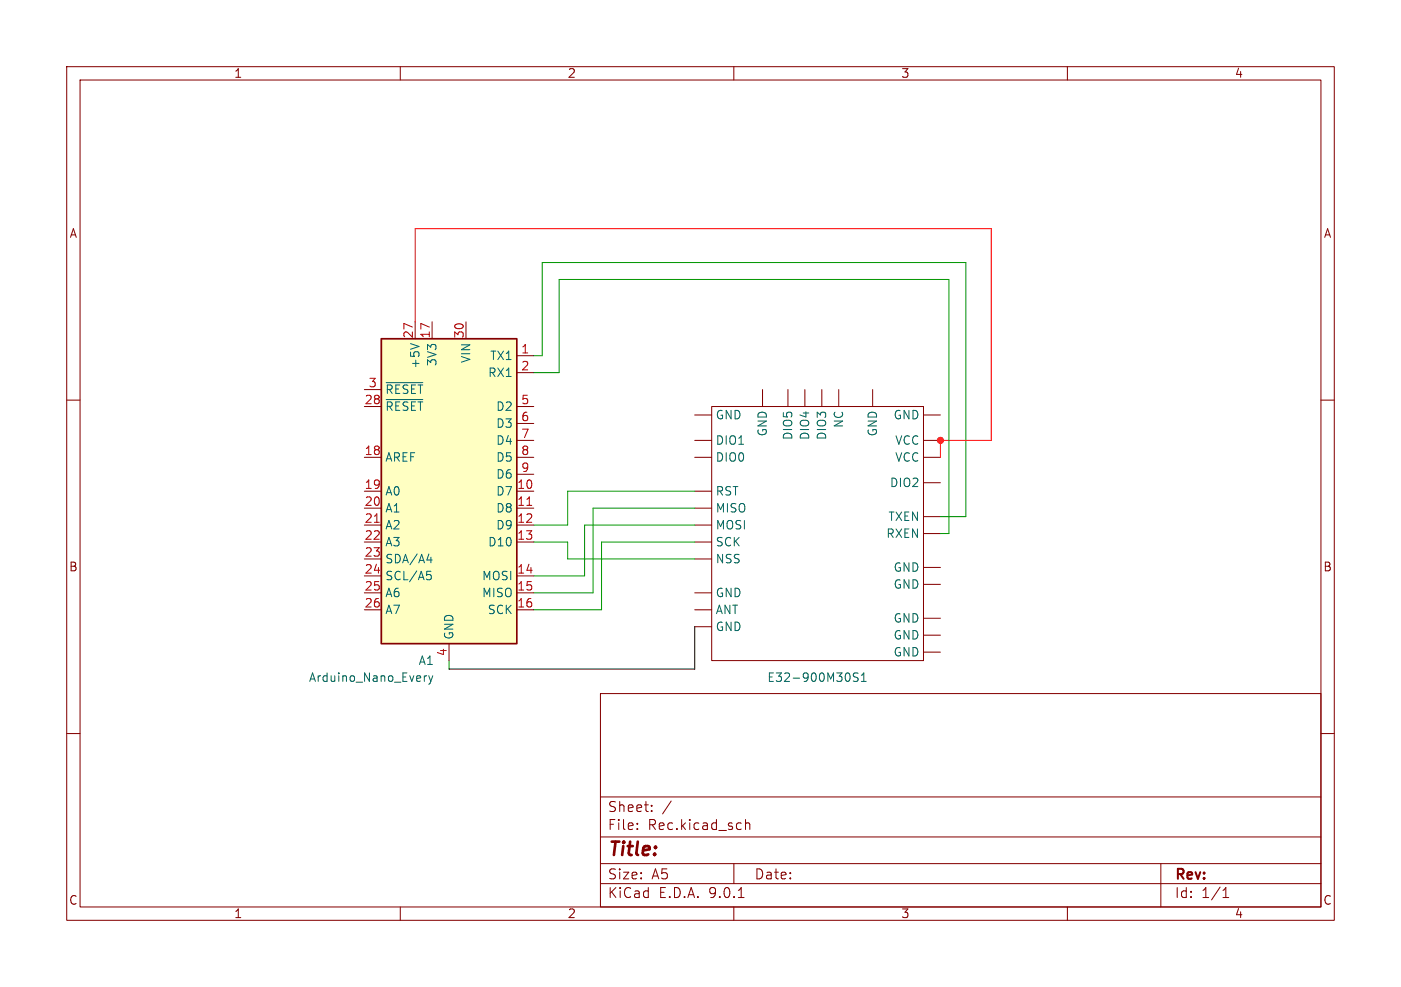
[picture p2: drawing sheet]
<svg xmlns="http://www.w3.org/2000/svg" width="210mm" height="148mm" viewBox="0 0 210 148" stroke-linecap="round" stroke-linejoin="round" font-family="sans-serif">
<g fill="none" stroke="#840000" stroke-width=".15">
<path d="M10 10h190v128h-190zM12 12h186v124h-186zM60 10v2M110 10v2M160 10v2M10 60h2M198 60h2M10 110h2M90 104h108v32h-108zM90 119.5h108M198 110h2M60 136v2"/>
<path d="M90 132.5h108M90 129.5h108M90 125.5h108M95.5 124.2v.2M95.5 123.5v.1M97.7 121.5v.2M97.7 120.8v.1M100.6 120.1l-1.3 1.9M110 136v2M110 129.5v3M110.7 134.6h.8M111.8 122.9v1.5"/>
<path d="M111.8 123.5a.37 .37 0 0 1 .6 .1v.8M160 136v2M174 129.5v6.5M183.3 134.6h.9M183.3 133.5l.5-.4v1.5"/>
</g>
<path d="M57.1 50.8h20.4v45.7h-20.4z" fill="#ffffc2"/>
<path d="M57.1 50.8h20.4v45.7h-20.4z" fill="none" stroke="#840000" stroke-width=".25"/>
<g fill="none" stroke="#840000" stroke-width=".15">
<path d="M54.6 58.4h2.5M62.2 48.3v2.5M64.8 48.3v2.5M69.8 48.3v2.5M77.5 53.3h2.5M77.5 55.9h2.5M114.3 58.4v2.6M118.1 58.4v2.6M120.6 58.4v2.6M123.2 58.4v2.6M125.7 58.4v2.6M130.8 58.4v2.6"/>
<path d="M54.6 61h2.5M54.6 68.6h2.5M54.6 73.7h2.5M54.6 76.2h2.5M54.6 78.7h2.5M77.5 61h2.5M77.5 63.5h2.5M77.5 66h2.5M77.5 68.6h2.5M77.5 71.1h2.5M77.5 73.7h2.5M77.5 76.2h2.5"/>
<path d="M77.5 78.7h2.5M104.1 66h2.6M104.1 68.6h2.6M104.1 73.7h2.6M104.1 76.2h2.6M104.1 78.7h2.6M104.1 62.2h2.6M106.7 61h31.7v38.1h-31.7zM138.4 66h2.6M138.4 68.6h2.6M138.4 62.2h2.6M138.4 72.4h2.6"/>
<path d="M138.4 77.5h2.6M54.6 81.3h2.5M54.6 86.4h2.5M54.6 88.9h2.5M54.6 91.4h2.5M54.6 83.8h2.5M67.3 96.5v2.6M77.5 81.3h2.5M77.5 86.4h2.5M77.5 88.9h2.5M77.5 91.4h2.5M104.1 81.3h2.6"/>
<path d="M104.1 88.9h2.6M104.1 91.4h2.6M104.1 83.8h2.6M104.1 94h2.6M138.4 80h2.6M138.4 85.1h2.6M138.4 87.6h2.6M138.4 92.7h2.6M138.4 95.3h2.6M138.4 97.8h2.6"/>
</g>
<path d="M56.1 78.3h.7M79 75.8h.7" fill="none" stroke="#a90000" stroke-width=".15"/>
<g fill="none" stroke="#006464" stroke-width=".15">
<path d="M57.9 57.4h5.5M57.9 59.9h5.5M61.5 51.5l1.3 .5M64 85.7h.6M64 84h.8M64.1 86.2h.3l.3 .2-.1 .4-.5 .1M64.6 83.6v.8M64 101.3l-.3 .1-.1 .2M64.3 101.3l.3 .9M64.6 102.2l-.1 .3-.2 .1M64.9 101.3l-.3 .9M128.6 101l-.5-.1-.1 .1v.4l.5 .2 .1 .3-.2 .3-.5-.1"/>
<path d="M129.1 102.2h.7M129.1 101.3l.4-.4v1.3"/>
</g>
<path d="M80 55.9h3.8v-14h58.4v38.1h-1.2M80 53.3h1.3v-13.9h63.5v38.1h-3.8M104.1 76.2h-15.2v12.7h-8.9M104.1 73.7h-19v5h-5.1M104.1 78.7h-16.5v7.7h-7.6M67.3 99.1v1.2M80 81.3h5.1v2.5h19M104.1 81.3h-13.9v10.1h-10.2" fill="none" stroke="#009600" stroke-width=".15"/>
<path d="M62.2 48.3v-14h86.4v31.7h-7.6v2.6" fill="none" stroke="#f00" stroke-width=".15"/>
<path d="M104.1 94v6.3h-36.8" fill="none" stroke="#000" stroke-width=".15"/>
<circle cx="141" cy="66" r=".46" fill="#f00" stroke="#f00" stroke-width=".15"/>
<text font-size="2.8" fill="#840000" x="91" y="128.9">Title:</text>
<g font-size="2.1" fill="#840000">
<text x="91" y="124.7">File:</text>
<text x="91" y="122">Sheet:</text>
<text x="97.1" y="124.7">Rec.kicad_sch</text>
<text x="91" y="134.9">KiCad</text>
<text x="91" y="132.1">Size:</text>
<text x="97.7" y="132.1">A5</text>
<text x="98.7" y="134.9">E.D.A.</text>
<text x="106.3" y="134.9">9.0.1</text>
<text x="113" y="132.1">Date:</text>
<text x="176" y="132.3">Rev:</text>
<text x="176" y="134.9">Id:</text>
<text x="180.1" y="134.9">1/1</text>
</g>
<g font-size="1.8" fill="#840000">
<text x="35" y="11.9">1</text>
<text x="85" y="11.9">2</text>
<text x="135" y="11.9">3</text>
<text x="185" y="11.9">4</text>
<text x="10.3" y="35.9">A</text>
<text x="198.4" y="35.9">A</text>
<text x="10.3" y="85.9">B</text>
<text x="198.3" y="85.9">B</text>
<text x="10.3" y="135.9">C</text>
<text x="35" y="137.9">1</text>
<text x="85" y="137.9">2</text>
<text x="135" y="137.9">3</text>
<text x="185" y="137.9">4</text>
<text x="198.3" y="135.9">C</text>
</g>
<g font-size="1.8" fill="#a90000">
<text x="62" y="50.8" transform="rotate(-90 62 50.8)">27</text>
<text x="64.5" y="50.8" transform="rotate(-90 64.5 50.8)">17</text>
<text x="69.6" y="50.8" transform="rotate(-90 69.6 50.8)">30</text>
<text x="78" y="53.1">1</text>
<text x="55.2" y="58.2">3</text>
<text x="78" y="55.6">2</text>
<text x="54.6" y="60.7">28</text>
<text x="78" y="60.7">5</text>
<text x="78" y="63.2">6</text>
<text x="78" y="65.8">7</text>
<text x="54.6" y="68.3">18</text>
<text x="78" y="68.3">8</text>
<text x="78" y="70.9">9</text>
<text x="54.6" y="73.4">19</text>
<text x="54.6" y="75.9">20</text>
<text x="77.4" y="73.4">10</text>
<text x="77.4" y="75.9">11</text>
<text x="54.6" y="78.5">21</text>
<text x="54.6" y="81">22</text>
<text x="54.6" y="83.6">23</text>
<text x="77.4" y="78.5">12</text>
<text x="77.4" y="81">13</text>
<text x="54.6" y="86.1">24</text>
<text x="54.6" y="88.6">25</text>
<text x="77.4" y="86.1">14</text>
<text x="77.4" y="88.6">15</text>
<text x="54.6" y="91.2">26</text>
<text x="77.4" y="91.2">16</text>
<text x="67.1" y="98.5" transform="rotate(-90 67.1 98.5)">4</text>
</g>
<g font-size="1.8" fill="#006464">
<text x="57.7" y="59.3">~{RESET}</text>
<text x="63.1" y="55.4" transform="rotate(-90 63.1 55.4)">+5V</text>
<text x="65.6" y="55" transform="rotate(-90 65.6 55)">3V3</text>
<text x="70.7" y="54.5" transform="rotate(-90 70.7 54.5)">VIN</text>
<text x="73.1" y="56.7">RX1</text>
<text x="73.4" y="54.2">TX1</text>
<text x="57.7" y="61.8">~{RESET}</text>
<text x="74.3" y="61.8">D2</text>
<text x="74.3" y="64.4">D3</text>
<text x="107.2" y="63.1">GND</text>
<text x="115.2" y="65.5" transform="rotate(-90 115.2 65.5)">GND</text>
<text x="126.6" y="64.3" transform="rotate(-90 126.6 64.3)">NC</text>
<text x="131.7" y="65.5" transform="rotate(-90 131.7 65.5)">GND</text>
<text x="133.8" y="63.1">GND</text>
<text x="57.7" y="69.4">AREF</text>
<text x="74.3" y="66.9">D4</text>
<text x="74.3" y="69.4">D5</text>
<text x="74.3" y="72">D6</text>
<text x="107.2" y="66.9">DIO1</text>
<text x="107.2" y="69.4">DIO0</text>
<text x="119" y="66.1" transform="rotate(-90 119 66.1)">DIO5</text>
<text x="121.5" y="66.1" transform="rotate(-90 121.5 66.1)">DIO4</text>
<text x="124.1" y="66.1" transform="rotate(-90 124.1 66.1)">DIO3</text>
<text x="134.1" y="66.9">VCC</text>
<text x="134.1" y="69.4">VCC</text>
<text x="57.7" y="74.5">A0</text>
<text x="57.7" y="77.1">A1</text>
<text x="74.3" y="74.5">D7</text>
<text x="74.3" y="77.1">D8</text>
<text x="107.2" y="74.5">RST</text>
<text x="107.2" y="77.1">MISO</text>
<text x="133.3" y="73.3">DIO2</text>
<text x="57.7" y="79.6">A2</text>
<text x="57.7" y="82.1">A3</text>
<text x="73.1" y="82.1">D10</text>
<text x="74.3" y="79.6">D9</text>
<text x="107.2" y="79.6">MOSI</text>
<text x="107.2" y="82.1">SCK</text>
<text x="132.8" y="80.9">RXEN</text>
<text x="133.1" y="78.3">TXEN</text>
<text x="57.7" y="84.7">SDA/A4</text>
<text x="57.7" y="87.2">SCL/A5</text>
<text x="57.7" y="89.8">A6</text>
<text x="72.2" y="87.2">MOSI</text>
<text x="72.2" y="89.8">MISO</text>
<text x="107.2" y="84.7">NSS</text>
<text x="107.2" y="89.8">GND</text>
<text x="133.8" y="86">GND</text>
<text x="133.8" y="88.5">GND</text>
<text x="57.7" y="92.3">A7</text>
<text x="73" y="92.3">SCK</text>
<text x="107.2" y="92.3">ANT</text>
<text x="107.2" y="94.8">GND</text>
<text x="133.8" y="93.6">GND</text>
<text x="62.7" y="99.9">A1</text>
<text x="68.2" y="96" transform="rotate(-90 68.2 96)">GND</text>
<text x="133.8" y="96.1">GND</text>
<text x="133.8" y="98.7">GND</text>
<text x="46.2" y="102.5">Arduino_Nano_Every</text>
<text x="114.9" y="102.5">E32-900M30S1</text>
</g>
</svg>
